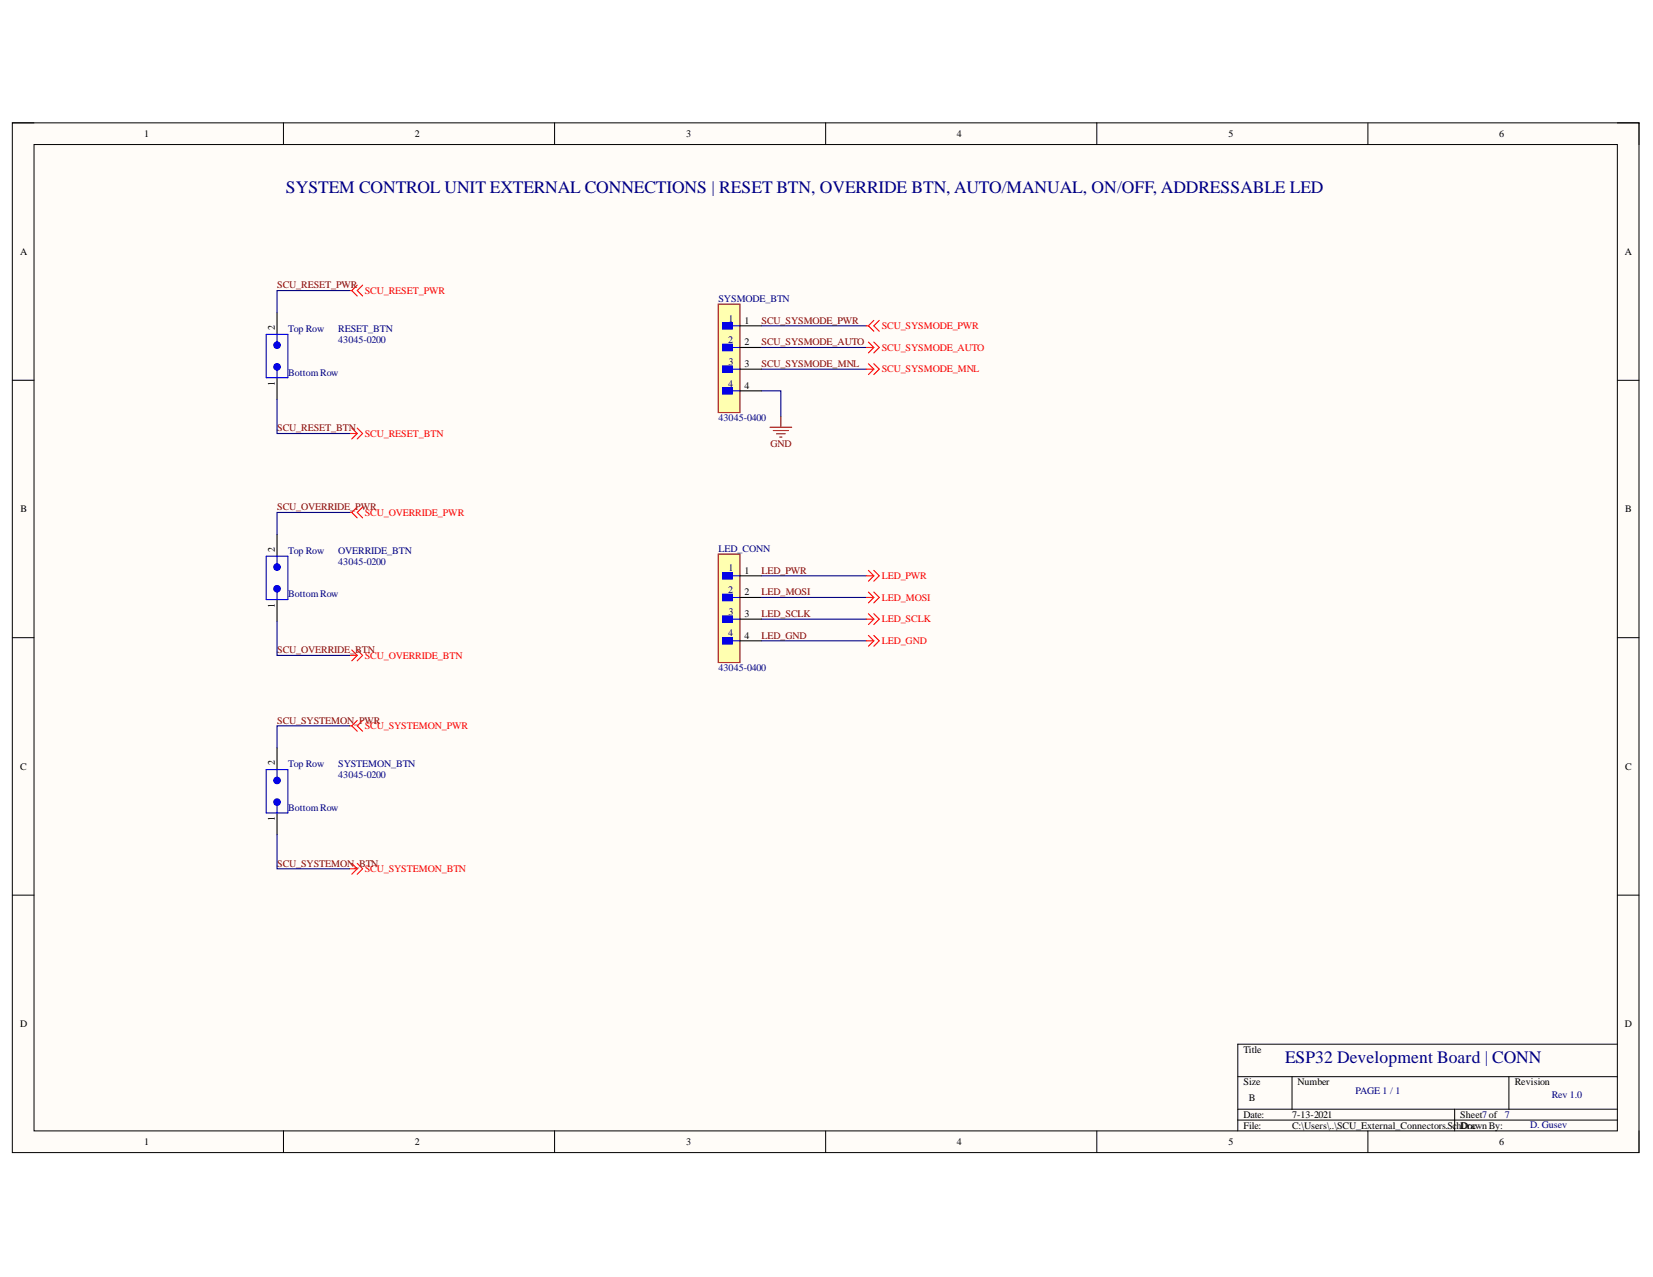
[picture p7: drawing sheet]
<svg xmlns="http://www.w3.org/2000/svg" width="279mm" height="216mm" viewBox="0 0 279 216" stroke-linecap="round" stroke-linejoin="round" font-family="sans-serif">
<path d="M2.1 20.8h274.9v174.1h-274.9z" fill-rule="evenodd" fill="#fffcf8"/>
<path d="M2.1 20.8h274.9v174.1h-274.9z" fill="none" stroke="#000" stroke-width=".17"/>
<path d="M5.8 24.4h267.6v166.8h-267.6z" fill-rule="evenodd" fill="#fffcf8"/>
<g fill="none" stroke="#000" stroke-width=".17">
<path d="M2.1 20.8h3.7M5.8 24.4h267.6v166.8h-267.6zM47.9 20.8v3.6M93.7 20.8v3.6M139.6 20.8v3.6M185.4 20.8v3.6M231.2 20.8v3.6M273.4 20.8h3.6v3.6M2.1 64.3h3.7M273.4 64.3h3.6M2.1 107.8h3.7M273.4 107.8h3.6"/>
<path d="M2.1 151.3h3.7M273.4 151.3h3.6M273.4 176.5h-64.2v14.7M47.9 191.2v3.7M93.7 191.2v3.7M139.6 191.2v3.7M185.4 191.2v3.7M209.2 182h64.2M209.2 187.5h64.2M209.2 189.4h64.2M218.4 182v5.5M231.2 191.2v3.7"/>
<path d="M245.9 187.5v3.7M255 182v5.5M277 191.2v3.7"/>
</g>
<path d="M46.8 52.9v3.6M46.8 63.9v3.6" fill="none" stroke="#000" stroke-width=".19"/>
<path d="M46.8 62.6v1.3" fill="none" stroke="#00f" stroke-width=".19"/>
<circle cx="46.8" cy="62" r=".55" fill="#00f"/>
<g fill="none" stroke="#00f" stroke-width=".19">
<path d="M46.8 56.5v1.3"/>
<circle cx="46.8" cy="62" r=".55"/>
</g>
<circle cx="46.8" cy="58.4" r=".55" fill="#00f"/>
<g fill="none" stroke="#00f" stroke-width=".19">
<path d="M45 56.5h3.7v7.4h-3.7zM46.8 100.1v1.3"/>
<circle cx="46.8" cy="58.4" r=".55"/>
</g>
<path d="M59.1 49.1h.4M59.5 49.1l.9 .9M60.4 48.2l-.9 .9M61.3 48.2l-.9 .9 .9 .9M59.1 73.3h1.3M59.5 72.4l.9 .9M60.4 73.3l-.9 .9M60.4 72.4l.9 .9-.9 .9" fill="none" stroke="#f00" stroke-width=".19"/>
<path d="M46.8 90.4v3.6M46.8 101.4v3.6" fill="none" stroke="#000" stroke-width=".19"/>
<circle cx="46.8" cy="99.5" r=".55" fill="#00f"/>
<g fill="none" stroke="#00f" stroke-width=".19">
<path d="M46.8 94v1.3"/>
<circle cx="46.8" cy="99.5" r=".55"/>
</g>
<circle cx="46.8" cy="95.9" r=".55" fill="#00f"/>
<g fill="none" stroke="#00f" stroke-width=".19">
<path d="M45 94h3.7v7.4h-3.7zM46.8 136.2v1.2"/>
<circle cx="46.8" cy="95.9" r=".55"/>
</g>
<path d="M59.1 86.6h.4M59.5 86.6l.9 1M60.4 85.7l-.9 .9M61.3 85.7l-.9 .9 .9 1M59.1 110.8h1.3M59.5 109.9l.9 .9M60.4 110.8l-.9 .9M60.4 109.9l.9 .9-.9 .9" fill="none" stroke="#f00" stroke-width=".19"/>
<path d="M46.8 126.5v3.6M46.8 137.4v3.7" fill="none" stroke="#000" stroke-width=".19"/>
<circle cx="46.8" cy="135.6" r=".55" fill="#00f"/>
<g fill="none" stroke="#00f" stroke-width=".19">
<path d="M46.8 130.1v1.3"/>
<circle cx="46.8" cy="135.6" r=".55"/>
</g>
<circle cx="46.8" cy="131.9" r=".55" fill="#00f"/>
<g fill="none" stroke="#00f" stroke-width=".19">
<path d="M45 130.1h3.7v7.3h-3.7z"/>
<circle cx="46.8" cy="131.9" r=".55"/>
</g>
<path d="M59.1 122.7h.4M59.5 122.7l.9 .9M60.4 121.8l-.9 .9M61.3 121.8l-.9 .9 .9 .9M59.1 146.9h1.3M59.5 146l.9 .9M60.4 146.9l-.9 .9M60.4 146l.9 .9-.9 .9" fill="none" stroke="#f00" stroke-width=".19"/>
<path d="M121.4 51.4h3.7v18.3h-3.7z" fill-rule="evenodd" fill="#ffffb0"/>
<path d="M121.4 51.4h3.7v18.3h-3.7z" fill="none" stroke="#800000" stroke-width=".19"/>
<path d="M122.1 54.5h1.7v1.1h-1.7z" fill-rule="evenodd" fill="#00f"/>
<path d="M122.1 54.5h1.7v1.1h-1.7zM123.8 55.1h1.3" fill="none" stroke="#00f" stroke-width=".19"/>
<path d="M122.1 58.2h1.7v1.1h-1.7z" fill-rule="evenodd" fill="#00f"/>
<path d="M122.1 58.2h1.7v1.1h-1.7zM123.8 58.7h1.3" fill="none" stroke="#00f" stroke-width=".19"/>
<path d="M122.1 61.9h1.7v1.1h-1.7z" fill-rule="evenodd" fill="#00f"/>
<path d="M122.1 61.9h1.7v1.1h-1.7zM123.8 62.4h1.3" fill="none" stroke="#00f" stroke-width=".19"/>
<path d="M122.1 65.5h1.7v1.1h-1.7z" fill-rule="evenodd" fill="#00f"/>
<path d="M122.1 65.5h1.7v1.1h-1.7zM123.8 66.1h1.3" fill="none" stroke="#00f" stroke-width=".19"/>
<path d="M125.1 55.1h3.6M125.1 58.7h3.6M125.1 62.4h3.6M125.1 66.1h3.6" fill="none" stroke="#000" stroke-width=".19"/>
<path d="M59.1 49.1h-12.3v3.8M128.7 55.1h17.7M128.7 58.7h17.7M46.8 67.5v5.8h12.3M128.7 66.1h3.3v4.3M128.7 62.4h17.7M59.1 86.6h-12.3v3.8M46.8 105v5.8h12.3M59.1 122.7h-12.3v3.8M46.8 141.1v5.8h12.3" fill="none" stroke="#000080" stroke-width=".19"/>
<path d="M130.1 72.2h3.7M130.7 72.8h2.6M131.2 73.3h1.5M131.8 73.9h.4M132 70.4v1.8" fill="none" stroke="#800000" stroke-width=".19"/>
<path d="M146.4 55.1h.4M146.4 58.7h1.3M146.8 55.1l.9 .9M146.8 57.8l.9 .9M147.7 54.2l-.9 .9M147.7 58.7l-.9 1M147.7 57.8l.9 .9-.9 1M148.6 54.2l-.9 .9 .9 .9M146.4 62.4h1.3M146.8 61.5l.9 .9M147.7 62.4l-.9 .9M147.7 61.5l.9 .9-.9 .9" fill="none" stroke="#f00" stroke-width=".19"/>
<path d="M121.4 93.7h3.7v18.3h-3.7z" fill-rule="evenodd" fill="#ffffb0"/>
<path d="M121.4 93.7h3.7v18.3h-3.7z" fill="none" stroke="#800000" stroke-width=".19"/>
<path d="M122.1 96.8h1.7v1.1h-1.7z" fill-rule="evenodd" fill="#00f"/>
<path d="M122.1 96.8h1.7v1.1h-1.7zM123.8 97.3h1.3" fill="none" stroke="#00f" stroke-width=".19"/>
<path d="M122.1 100.5h1.7v1.1h-1.7z" fill-rule="evenodd" fill="#00f"/>
<path d="M122.1 100.5h1.7v1.1h-1.7zM123.8 101h1.3" fill="none" stroke="#00f" stroke-width=".19"/>
<path d="M122.1 104.1h1.7v1.1h-1.7z" fill-rule="evenodd" fill="#00f"/>
<path d="M122.1 104.1h1.7v1.1h-1.7zM123.8 104.7h1.3" fill="none" stroke="#00f" stroke-width=".19"/>
<path d="M122.1 107.8h1.7v1.1h-1.7z" fill-rule="evenodd" fill="#00f"/>
<path d="M122.1 107.8h1.7v1.1h-1.7zM123.8 108.3h1.3" fill="none" stroke="#00f" stroke-width=".19"/>
<path d="M125.1 97.3h3.6M125.1 101h3.6M125.1 104.7h3.6M125.1 108.3h3.6" fill="none" stroke="#000" stroke-width=".19"/>
<path d="M128.7 97.3h17.7M128.7 101h17.7M128.7 104.7h17.7M128.7 108.3h17.7" fill="none" stroke="#000080" stroke-width=".19"/>
<g fill="none" stroke="#f00" stroke-width=".19">
<path d="M146.4 97.3h1.3M146.8 96.4l.9 .9M147.7 97.3l-.9 1M147.7 96.4l.9 .9-.9 1M146.4 101h1.3M146.4 104.7h1.3M146.4 108.3h1.3M146.8 100.1l.9 .9M146.8 103.8l.9 .9M146.8 107.4l.9 .9M147.7 101l-.9 .9M147.7 100.1l.9 .9-.9 .9"/>
<path d="M147.7 104.7l-.9 .9M147.7 103.8l.9 .9-.9 .9M147.7 108.3l-.9 1M147.7 107.4l.9 .9-.9 1"/>
</g>
<g font-size="3" fill="#000080">
<text x="48.3" y="32.6">SYSTEM CONTROL UNIT EXTERNAL CONNECTIONS | RESET BTN, OVERRIDE BTN, AUTO/MANUAL, ON/OFF, ADDRESSABLE LED</text>
<text x="217.2" y="179.8">ESP32 Development Board | CONN</text>
</g>
<g font-size="1.7">
<text x="24.4" y="23.2">1</text>
<text x="70.1" y="23.2">2</text>
<text x="116" y="23.2">3</text>
<text x="161.7" y="23.2">4</text>
<text x="207.6" y="23.2">5</text>
<text x="253.4" y="23.2">6</text>
<text x="3.4" y="43">A</text>
<text x="274.6" y="43">A</text>
<text x="46.4" y="55.8" transform="rotate(-90 46.4 55.8)">2</text>
<text x="125.9" y="54.7">1</text>
<text x="125.9" y="58.3">2</text>
<text x="46.4" y="65.2" transform="rotate(-90 46.4 65.2)">1</text>
<text x="125.9" y="62.1">3</text>
<text x="125.9" y="65.7">4</text>
<text x="3.5" y="86.6">B</text>
<text x="274.7" y="86.6">B</text>
<text x="46.4" y="93.4" transform="rotate(-90 46.4 93.4)">2</text>
<text x="125.9" y="97">1</text>
<text x="125.9" y="100.6">2</text>
<text x="46.4" y="102.7" transform="rotate(-90 46.4 102.7)">1</text>
<text x="125.9" y="104.3">3</text>
<text x="125.9" y="108">4</text>
<text x="3.4" y="130.1">C</text>
<text x="46.4" y="129.4" transform="rotate(-90 46.4 129.4)">2</text>
<text x="274.7" y="130.1">C</text>
<text x="46.4" y="138.8" transform="rotate(-90 46.4 138.8)">1</text>
<text x="3.4" y="173.6">D</text>
<text x="274.6" y="173.6">D</text>
<text x="210.2" y="178">Title</text>
<text x="210.2" y="183.5">Size</text>
<text x="219.3" y="183.5">Number</text>
<text x="256" y="183.5">Revision</text>
<text x="210.2" y="189">Date:</text>
<text x="210.2" y="190.9">File:</text>
<text x="211.1" y="186.2">B</text>
<text x="218.4" y="189">7-13-2021</text>
<text x="218.4" y="190.9">C:\Users\..\SCU_External_Connectors.Sc</text>
<text x="246.2" y="190.9">hDroawnBy:</text>
<text x="246.8" y="189">Sheet7of</text>
<text x="248.8" y="190.9">c</text>
<text x="24.4" y="193.6">1</text>
<text x="70.1" y="193.6">2</text>
<text x="116" y="193.6">3</text>
<text x="161.7" y="193.6">4</text>
<text x="207.6" y="193.6">5</text>
<text x="253.4" y="193.6">6</text>
</g>
<g font-size="1.7" fill="#800000">
<text x="46.9" y="48.7">SCU_RESET_PWR</text>
<text x="128.7" y="54.7">SCU_SYSMODE_PWR</text>
<text x="128.7" y="58.3">SCU_SYSMODE_AUTO</text>
<text x="128.7" y="62.1">SCU_SYSMODE_MNL</text>
<text x="46.9" y="72.9">SCU_RESET_BTN</text>
<text x="130.3" y="75.5">GND</text>
<text x="46.9" y="86.3">SCU_OVERRIDE_PWR</text>
<text x="128.7" y="97">LED_PWR</text>
<text x="128.7" y="100.6">LED_MOSI</text>
<text x="128.7" y="104.3">LED_SCLK</text>
<text x="128.7" y="108">LED_GND</text>
<text x="46.9" y="110.4">SCU_OVERRIDE_BTN</text>
<text x="46.9" y="122.4">SCU_SYSTEMON_PWR</text>
<text x="46.9" y="146.5">SCU_SYSTEMON_BTN</text>
</g>
<g font-size="1.7" fill="#f00">
<text x="61.7" y="49.6">SCU_RESET_PWR</text>
<text x="149" y="55.6">SCU_SYSMODE_PWR</text>
<text x="149" y="59.3">SCU_SYSMODE_AUTO</text>
<text x="149" y="62.9">SCU_SYSMODE_MNL</text>
<text x="61.7" y="73.8">SCU_RESET_BTN</text>
<text x="61.7" y="87.2">SCU_OVERRIDE_PWR</text>
<text x="149" y="97.9">LED_PWR</text>
<text x="149" y="101.6">LED_MOSI</text>
<text x="149" y="105.2">LED_SCLK</text>
<text x="61.7" y="111.4">SCU_OVERRIDE_BTN</text>
<text x="149" y="108.9">LED_GND</text>
<text x="61.7" y="123.3">SCU_SYSTEMON_PWR</text>
<text x="61.7" y="147.4">SCU_SYSTEMON_BTN</text>
</g>
<g font-size="1.7" fill="#000080">
<text x="121.5" y="51.1">SYSMODE_BTN</text>
<text x="48.7" y="56.1">Top Row</text>
<text x="57.2" y="56.1">RESET_BTN</text>
<text x="57.2" y="58">43045-0200</text>
<text x="123.1" y="58">2</text>
<text x="123.1" y="54.4">1</text>
<text x="48.7" y="63.5">BottomRow</text>
<text x="123.1" y="65.4">4</text>
<text x="123.1" y="61.6">3</text>
<text x="121.5" y="71.2">43045-0400</text>
<text x="48.7" y="93.7">Top Row</text>
<text x="57.2" y="93.7">OVERRIDE_BTN</text>
<text x="57.2" y="95.5">43045-0200</text>
<text x="121.5" y="93.3">LED_CONN</text>
<text x="48.7" y="101">BottomRow</text>
<text x="123.1" y="100.3">2</text>
<text x="123.1" y="96.6">1</text>
<text x="123.1" y="107.6">4</text>
<text x="123.1" y="103.9">3</text>
<text x="121.5" y="113.5">43045-0400</text>
<text x="48.7" y="129.7">Top Row</text>
<text x="57.2" y="129.7">SYSTEMON_BTN</text>
<text x="57.2" y="131.6">43045-0200</text>
<text x="48.7" y="137.1">BottomRow</text>
<text x="229.1" y="184.9">PAGE 1 / 1</text>
<text x="262.3" y="185.6">Rev 1.0</text>
<text x="254.3" y="189">7</text>
<text x="258.6" y="190.7">D. Gusev</text>
</g>
</svg>
